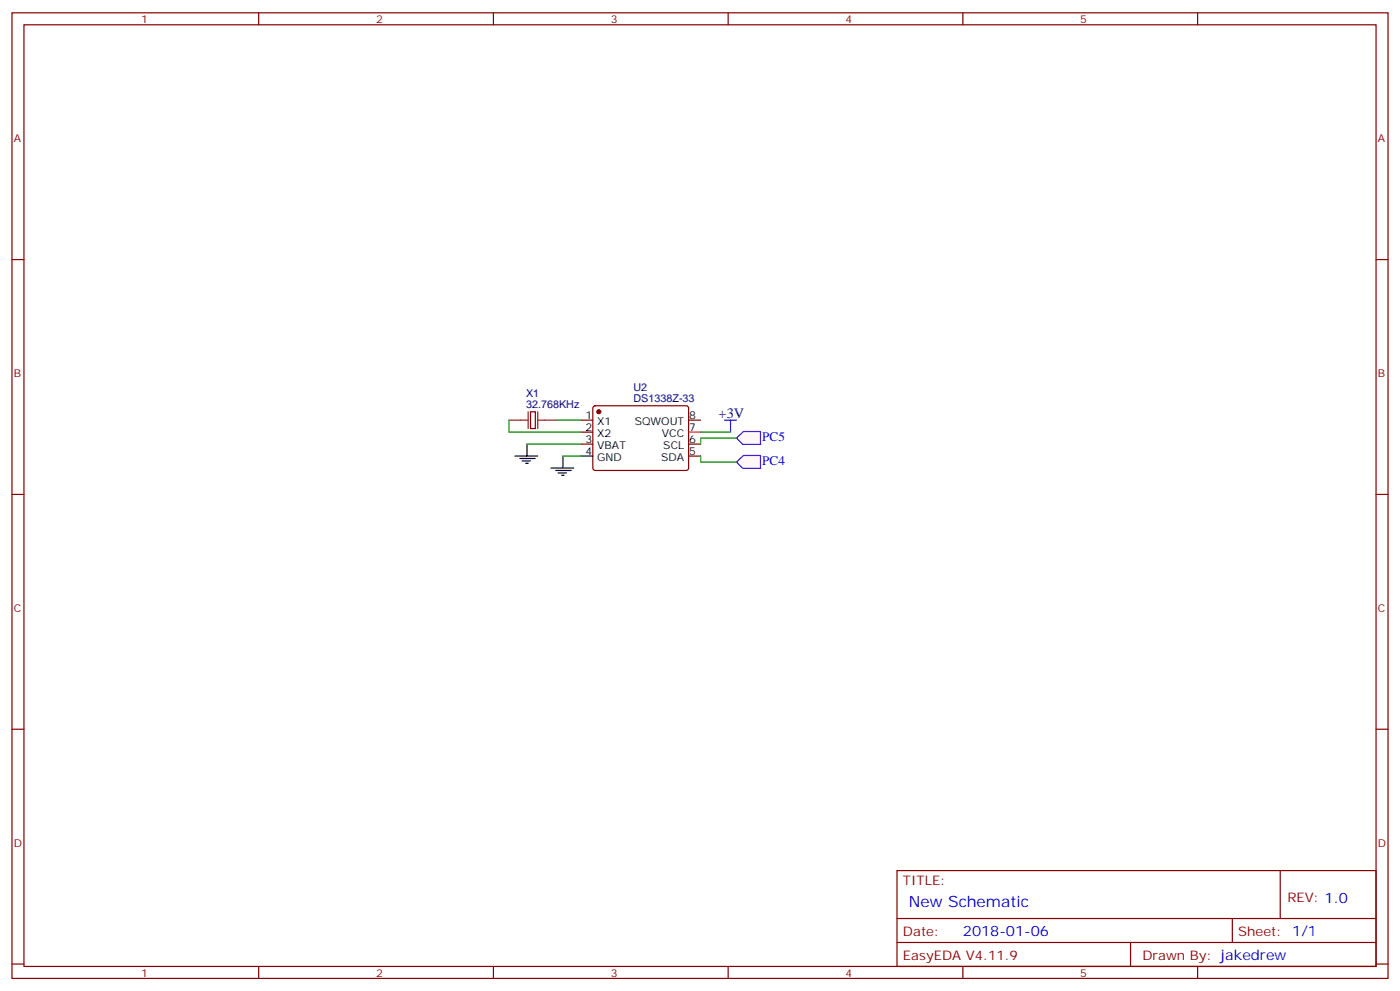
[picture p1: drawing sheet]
<svg xmlns="http://www.w3.org/2000/svg" width="412mm" height="292mm" viewBox="0 0 412 292" stroke-linecap="round" stroke-linejoin="round" font-family="sans-serif">
<g fill="none" stroke="#870000" stroke-width=".35">
<path d="M3.5 3.8h405.4v284.3h-405.4zM7.1 7.3h398.2v277.3h-398.2zM76.2 3.8v3.5M145.3 3.8v3.5M214.5 3.8v3.5M283.6 3.8v3.5M352.8 3.8v3.5M3.5 76.4h3.6M405.3 76.4h3.6M174.9 119.7l.4-.2h27.1l.4 .7v17.9l-.7 .4h-27l-.5-.7v-17.6zM156.3 121.2h1.4v5h-1.4zM171.1 123.7h3.5"/>
<path d="M171.1 127.2h3.5M171.1 130.8h3.5M202.8 123.7h3.6M202.8 130.8h3.6M202.8 134.3h3.6M3.5 145.6h3.6M405.3 145.6h3.6M3.5 214.7h3.6M405.3 214.7h3.6M264.2 256.4h141.1v28.2h-141.1zM377.1 256.4v14.1M264.2 270.5h141.1"/>
<path d="M264.2 277.5h141.1M333 277.5v7.1M363 270.5v7M3.5 283.9h3.6M76.2 284.6v3.5M145.3 284.6v3.5M214.5 284.6v3.5M283.6 284.6v3.5M352.8 284.6v3.5M405.3 283.9h3.6"/>
</g>
<circle cx="176.4" cy="121.2" r=".53" fill="#870000" stroke="#870000" stroke-width=".35"/>
<path d="M171.1 134.3h3.5" fill="none" stroke="#000" stroke-width=".35"/>
<path d="M202.8 127.2h3.6" fill="none" stroke="#f00" stroke-width=".35"/>
<path d="M149.9 123.7h5.7M155.6 121.2v5M158.4 123.7h5.6M158.4 121.2v5" fill="none" stroke="#8c2424" stroke-width=".35"/>
<g fill="#fff7f7" stroke="#420aff" stroke-width=".35">
<path d="M217 136.1l2-2h5l.1 3.8h-5.3z"/>
<path d="M217 129l2-1.9h5l.1 3.8h-5.3z"/>
</g>
<path d="M151.7 134.3h6.7M153.1 135h4.6M153.8 135.7h2.5M154.9 136.4h.7M155.2 130.8v3.5M162.3 137.8h6.7M163.7 138.5h4.6M164.4 139.2h2.5M165.5 139.9h.7M165.8 134.3v3.5" fill="none" stroke="#000" stroke-width=".35"/>
<path d="M213.4 123.7h3.6M215.2 123.7v3.5" fill="none" stroke="#00f" stroke-width=".35"/>
<path d="M149.9 123.7v3.5h21.2M155.2 130.8h15.9M164 123.7h7.1M165.8 134.3h5.3M206.4 134.3v1.8h10.6M206.4 127.2h8.8M217 129h-10.6v1.8" fill="none" stroke="#008700" stroke-width=".35"/>
<text font-size="4.6" fill="#00f" x="267.8" y="266.9">New Schematic</text>
<text font-size="4.2" fill="#000080" x="211.7" y="123">+3V</text>
<text font-size="4.2" fill="#00f" x="283.6" y="275.8">2018-01-06</text>
<g font-size="3.9" fill="#00f">
<text x="224.6" y="129.8">PC5</text>
<text x="224.6" y="136.8">PC4</text>
</g>
<g font-size="3.9" fill="#800">
<text x="266" y="260.6">TITLE:</text>
<text x="379.2" y="265.5">REV: 1.0</text>
<text x="266" y="275.8">Date:</text>
<text x="364.8" y="275.8">Sheet: 1/1</text>
<text x="266" y="282.8">EasyEDA V4.11.9</text>
<text x="336.5" y="282.8">Drawn By: jakedrew</text>
</g>
<g font-size="3.2" fill="#800">
<text x="41.6" y="6.8">1</text>
<text x="110.8" y="6.8">2</text>
<text x="179.9" y="6.8">3</text>
<text x="249.1" y="6.8">4</text>
<text x="318.2" y="6.8">5</text>
<text x="4.1" y="41.9">A</text>
<text x="405.9" y="41.9">A</text>
<text x="4.1" y="111">B</text>
<text x="405.9" y="111">B</text>
<text x="4.1" y="180.2">C</text>
<text x="405.9" y="180.2">C</text>
<text x="4.1" y="249.3">D</text>
<text x="405.9" y="249.3">D</text>
<text x="41.6" y="287.6">1</text>
<text x="110.8" y="287.6">2</text>
<text x="179.9" y="287.6">3</text>
<text x="249.1" y="287.6">4</text>
<text x="318.2" y="287.6">5</text>
</g>
<g font-size="3.2" fill="#000080">
<text x="155" y="116.8">X1</text>
<text x="186.6" y="118.4">DS1338Z-33</text>
<text x="186.6" y="115.2">U2</text>
<text x="155" y="120.2">32.768KHz</text>
</g>
<g font-size="3.2">
<text x="172.4" y="123.4">1</text>
<text x="175.9" y="125.1">X1</text>
<text x="187" y="125.1">SQWOUT</text>
<text x="203" y="123.4">8</text>
<text x="172.4" y="126.9">2</text>
<text x="172.4" y="130.4">3</text>
<text x="175.9" y="128.7">X2</text>
<text x="194.9" y="128.7">VCC</text>
<text x="203" y="130.4">6</text>
<text x="203" y="126.9">7</text>
<text x="172.4" y="133.9">4</text>
<text x="175.9" y="132.2">VBAT</text>
<text x="175.9" y="135.7">GND</text>
<text x="194.8" y="135.7">SDA</text>
<text x="195.4" y="132.2">SCL</text>
<text x="203" y="133.9">5</text>
</g>
</svg>
